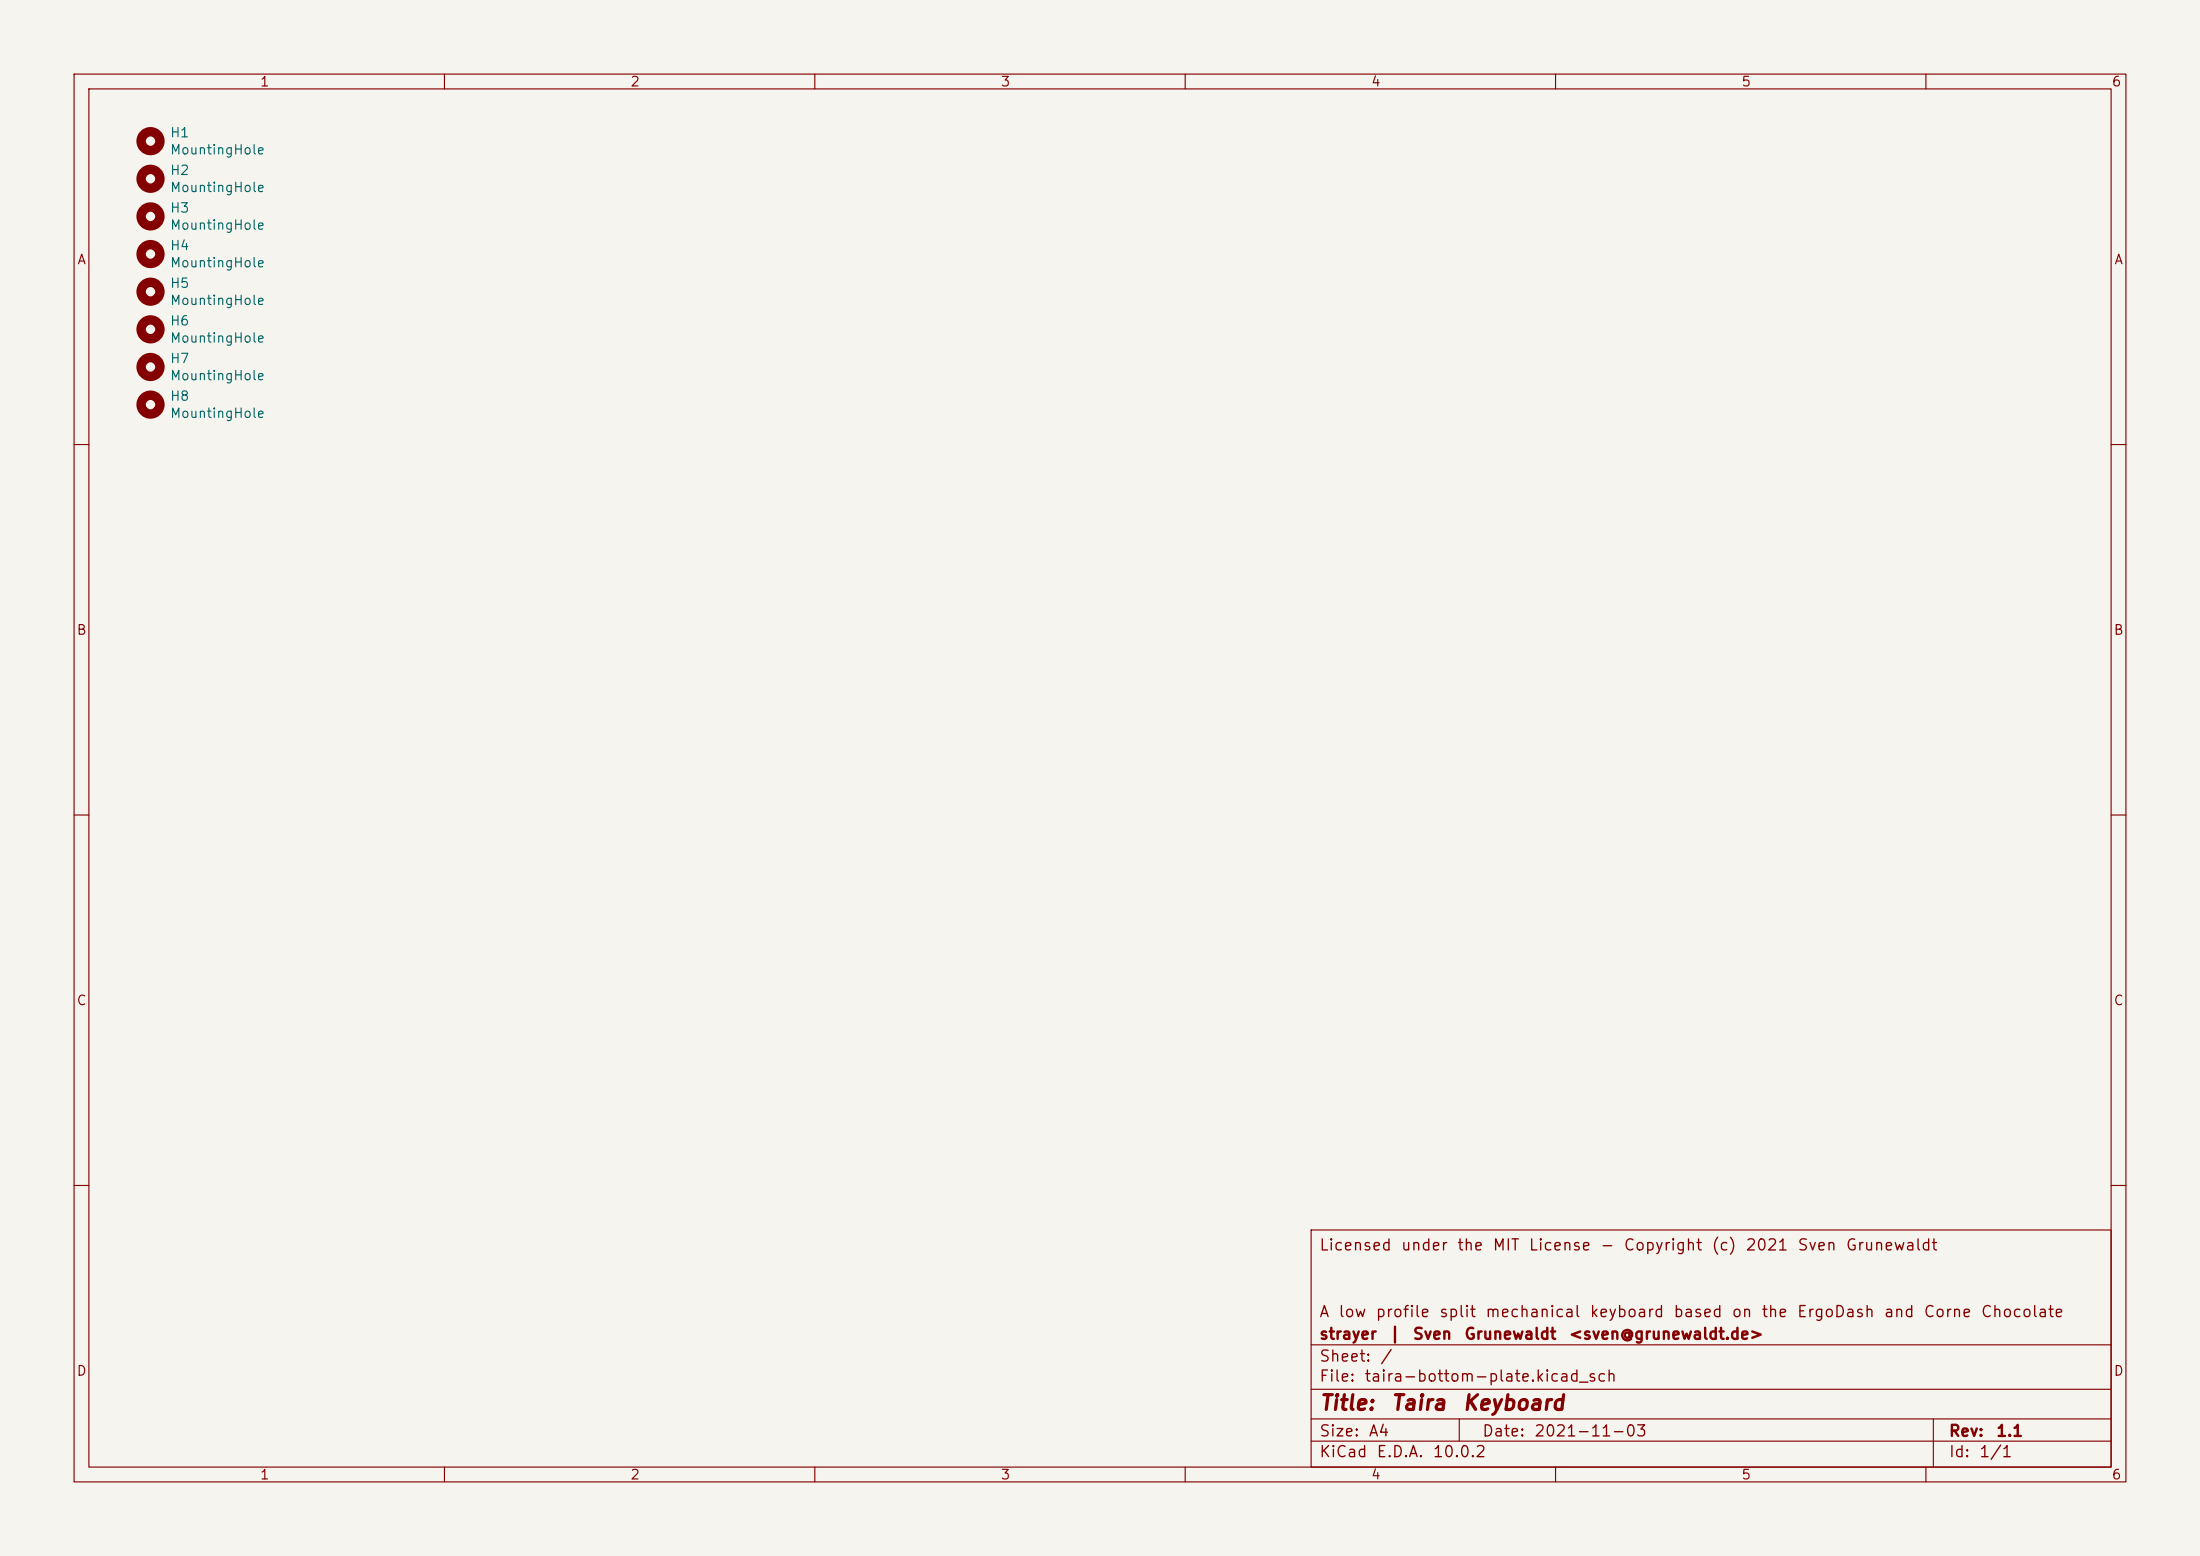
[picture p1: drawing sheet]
<svg xmlns="http://www.w3.org/2000/svg" width="297mm" height="210mm" viewBox="0 0 297 210" stroke-linecap="round" stroke-linejoin="round" font-family="sans-serif">
<path d="M0 0h297v210h-297z" fill="#f5f4ef" stroke="#f5f4ef" stroke-width=".14"/>
<g fill="none" stroke="#840000" stroke-width=".15">
<path d="M10 10h277v190h-277zM12 12h273v186h-273zM60 10v2M110 10v2M160 10v2M210 10v2M260 10v2M10 60h2M285 60h2M10 110h2M285 110h2M10 160h2"/>
<path d="M177 166h108v32h-108zM285 160h2M60 198v2M110 198v2M160 198v2M177 194.5h108M177 191.5h108M177 187.5h108M177 181.5h108M197 191.5v3M210 198v2M260 198v2"/>
<path d="M261 191.5v6.5"/>
</g>
<g fill="none" stroke="#840000" stroke-width="1.3">
<circle cx="20.3" cy="19" r="1.27"/>
<circle cx="20.3" cy="24.1" r="1.27"/>
<circle cx="20.3" cy="34.3" r="1.27"/>
<circle cx="20.3" cy="29.2" r="1.27"/>
<circle cx="20.3" cy="39.4" r="1.27"/>
<circle cx="20.3" cy="44.4" r="1.27"/>
<circle cx="20.3" cy="54.6" r="1.27"/>
<circle cx="20.3" cy="49.5" r="1.27"/>
</g>
<g font-size="2" fill="#840000">
<text x="178" y="190.8">Title:</text>
<text x="187.7" y="190.8">Taira</text>
<text x="197.3" y="190.8">Keyboard</text>
</g>
<g font-size="1.5" fill="#840000">
<text x="178" y="169.2">Licensed</text>
<text x="189" y="169.2">under</text>
<text x="196.6" y="169.2">the</text>
<text x="201.4" y="169.2">MIT</text>
<text x="206.3" y="169.2">License</text>
<text x="215.9" y="169.2">-</text>
<text x="219.1" y="169.2">Copyright</text>
<text x="231" y="169.2">(c)</text>
<text x="235.5" y="169.2">2021</text>
<text x="242.6" y="169.2">Sven</text>
<text x="249.1" y="169.2">Grunewaldt</text>
<text x="178" y="178.2">A</text>
<text x="180.6" y="178.2">low</text>
<text x="185.6" y="178.2">profile</text>
<text x="194.2" y="178.2">split</text>
<text x="200.4" y="178.2">mechanical</text>
<text x="214.5" y="178.2">keyboard</text>
<text x="225.8" y="178.2">based</text>
<text x="233.7" y="178.2">on</text>
<text x="237.7" y="178.2">the</text>
<text x="242.5" y="178.2">ErgoDash</text>
<text x="254.2" y="178.2">and</text>
<text x="259.6" y="178.2">Corne</text>
<text x="267.3" y="178.2">Chocolate</text>
<text x="178" y="184.2">Sheet:</text>
<text x="178" y="181.2">strayer</text>
<text x="186.2" y="184.2">/</text>
<text x="187.5" y="181.2">|</text>
<text x="190.6" y="181.2">Sven</text>
<text x="197.6" y="181.2">Grunewaldt</text>
<text x="211.7" y="181.2">&lt;sven@grunewaldt.de&gt;</text>
<text x="178" y="186.9">File:</text>
<text x="184.1" y="186.9">taira-bottom-plate.kicad_sch</text>
<text x="178" y="197.1">KiCad</text>
<text x="178" y="194.3">Size:</text>
<text x="184.7" y="194.3">A4</text>
<text x="185.7" y="197.1">E.D.A.</text>
<text x="193.3" y="197.1">10.0.2</text>
<text x="200" y="194.3">Date:</text>
<text x="207" y="194.3">2021-11-03</text>
<text x="263" y="194.3">Rev:</text>
<text x="263" y="197.1">Id:</text>
<text x="267.1" y="197.1">1/1</text>
<text x="269.4" y="194.3">1.1</text>
</g>
<g font-size="1.3" fill="#840000">
<text x="35" y="12">1</text>
<text x="85" y="12">2</text>
<text x="135" y="12">3</text>
<text x="185" y="12">4</text>
<text x="235" y="12">5</text>
<text x="285" y="12">6</text>
<text x="10.3" y="36">A</text>
<text x="285.3" y="36">A</text>
<text x="10.3" y="86">B</text>
<text x="285.3" y="86">B</text>
<text x="10.3" y="136">C</text>
<text x="285.3" y="136">C</text>
<text x="10.3" y="186">D</text>
<text x="285.3" y="186">D</text>
<text x="35" y="200">1</text>
<text x="85" y="200">2</text>
<text x="135" y="200">3</text>
<text x="185" y="200">4</text>
<text x="235" y="200">5</text>
<text x="285" y="200">6</text>
</g>
<g font-size="1.3" fill="#006464">
<text x="22.9" y="18.9">H1</text>
<text x="22.9" y="21.2">MountingHole</text>
<text x="22.9" y="23.9">H2</text>
<text x="22.9" y="29">H3</text>
<text x="22.9" y="26.2">MountingHole</text>
<text x="22.9" y="31.3">MountingHole</text>
<text x="22.9" y="34.1">H4</text>
<text x="22.9" y="39.2">H5</text>
<text x="22.9" y="41.5">MountingHole</text>
<text x="22.9" y="36.4">MountingHole</text>
<text x="22.9" y="44.3">H6</text>
<text x="22.9" y="46.6">MountingHole</text>
<text x="22.9" y="49.3">H7</text>
<text x="22.9" y="51.6">MountingHole</text>
<text x="22.9" y="54.4">H8</text>
<text x="22.9" y="56.7">MountingHole</text>
</g>
</svg>
